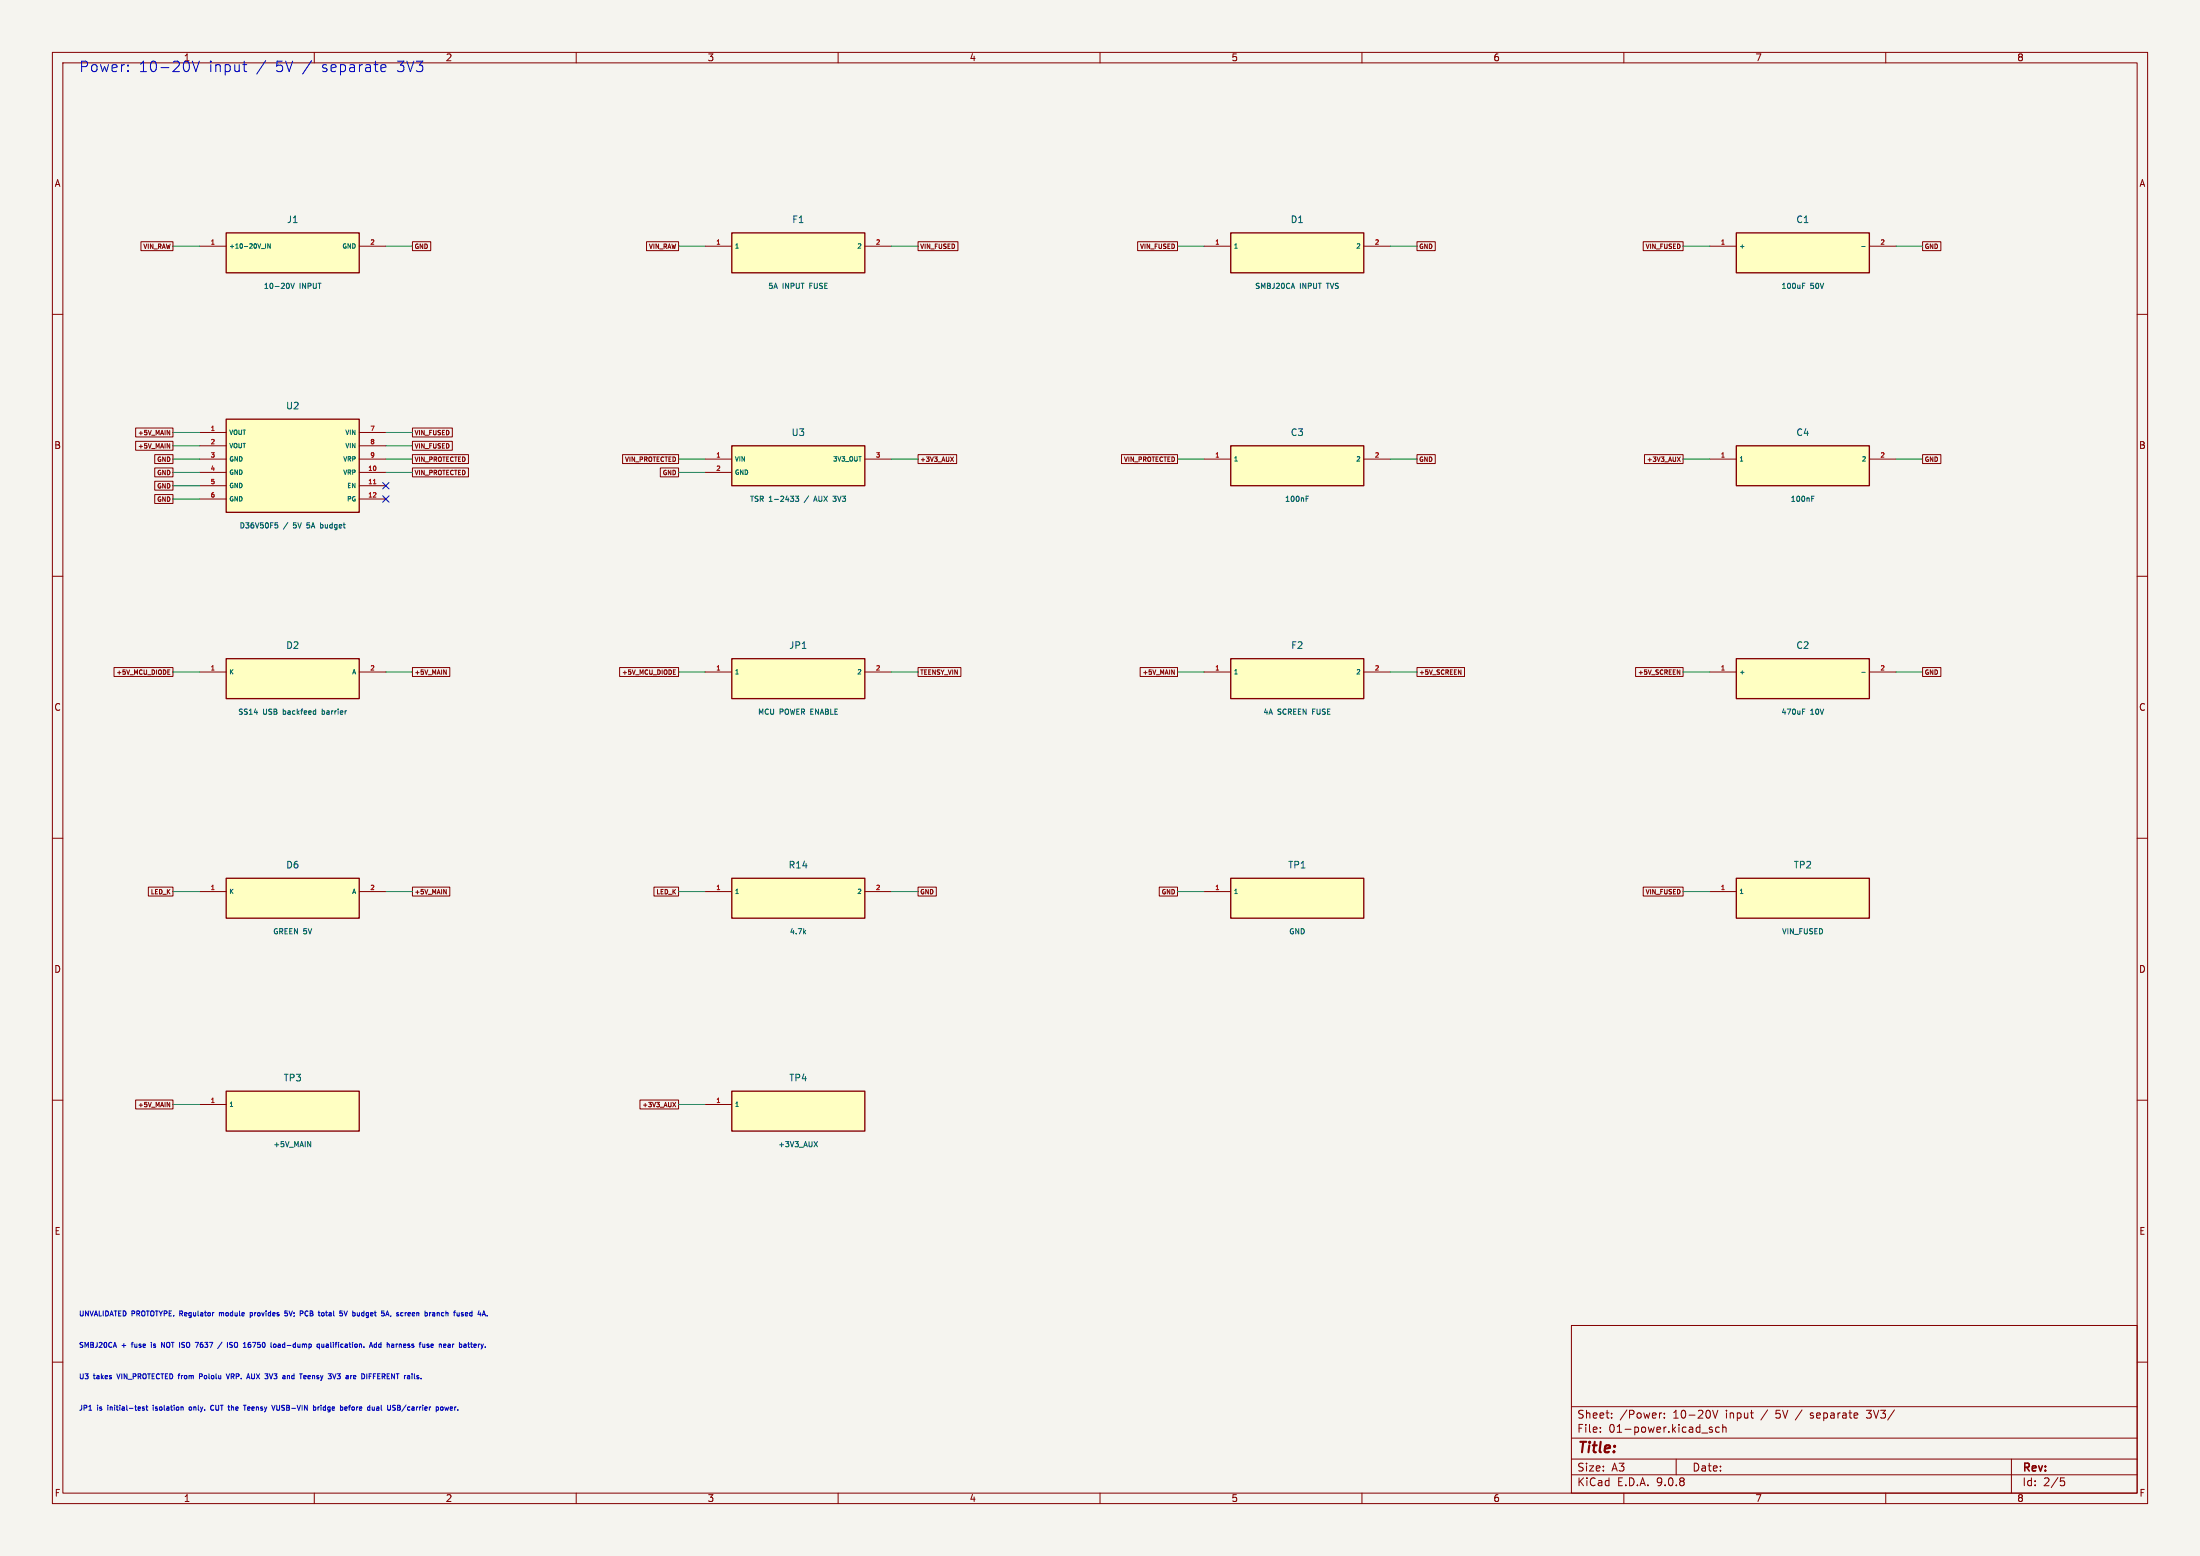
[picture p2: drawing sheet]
(kicad_sch (version 20250114) (generator "eeschema") (paper "A3")
(lib_symbols (symbol "Carrier:J1" (pin_names (offset 0.508)) (in_bom yes) (on_board yes)
 (property "Reference" "J" (at 0 6.35 0) (effects (font (size 1.27 1.27))))(property "Value" "10-20V INPUT" (at 0 -6.35 0) (effects (font (size 1.27 1.27))))(property "Footprint" "Racecar:TerminalBlock_Phoenix_MKDS-1,5-2-5.08_1x02_P5.08mm_Horizontal" (at 0 0 0) (effects (font (size 1.27 1.27)) (hide yes)))(property "Datasheet" "" (at 0 0 0) (effects (font (size 1.27 1.27)) (hide yes)))
 (symbol "J1_0_1" (rectangle (start -12.7 3.81) (end 12.7 -3.81) (stroke (width .254) (type default)) (fill (type background))))
 (symbol "J1_1_1" (pin passive line (at -17.78 1.27 0) (length 5.08) (name "+10-20V IN" (effects (font (size 0.85 0.85)))) (number "1" (effects (font (size 0.85 0.85)))))(pin passive line (at 17.78 1.27 180) (length 5.08) (name "GND" (effects (font (size 0.85 0.85)))) (number "2" (effects (font (size 0.85 0.85)))))))(symbol "Carrier:F1" (pin_names (offset 0.508)) (in_bom yes) (on_board yes)
 (property "Reference" "F" (at 0 6.35 0) (effects (font (size 1.27 1.27))))(property "Value" "5A INPUT FUSE" (at 0 -6.35 0) (effects (font (size 1.27 1.27))))(property "Footprint" "Racecar:Fuse_Littelfuse-NANO2-451_453" (at 0 0 0) (effects (font (size 1.27 1.27)) (hide yes)))(property "Datasheet" "" (at 0 0 0) (effects (font (size 1.27 1.27)) (hide yes)))
 (symbol "F1_0_1" (rectangle (start -12.7 3.81) (end 12.7 -3.81) (stroke (width .254) (type default)) (fill (type background))))
 (symbol "F1_1_1" (pin passive line (at -17.78 1.27 0) (length 5.08) (name "1" (effects (font (size 0.85 0.85)))) (number "1" (effects (font (size 0.85 0.85)))))(pin passive line (at 17.78 1.27 180) (length 5.08) (name "2" (effects (font (size 0.85 0.85)))) (number "2" (effects (font (size 0.85 0.85)))))))(symbol "Carrier:D1" (pin_names (offset 0.508)) (in_bom yes) (on_board yes)
 (property "Reference" "D" (at 0 6.35 0) (effects (font (size 1.27 1.27))))(property "Value" "SMBJ20CA INPUT TVS" (at 0 -6.35 0) (effects (font (size 1.27 1.27))))(property "Footprint" "Racecar:D_SMB" (at 0 0 0) (effects (font (size 1.27 1.27)) (hide yes)))(property "Datasheet" "" (at 0 0 0) (effects (font (size 1.27 1.27)) (hide yes)))
 (symbol "D1_0_1" (rectangle (start -12.7 3.81) (end 12.7 -3.81) (stroke (width .254) (type default)) (fill (type background))))
 (symbol "D1_1_1" (pin passive line (at -17.78 1.27 0) (length 5.08) (name "1" (effects (font (size 0.85 0.85)))) (number "1" (effects (font (size 0.85 0.85)))))(pin passive line (at 17.78 1.27 180) (length 5.08) (name "2" (effects (font (size 0.85 0.85)))) (number "2" (effects (font (size 0.85 0.85)))))))(symbol "Carrier:C1" (pin_names (offset 0.508)) (in_bom yes) (on_board yes)
 (property "Reference" "C" (at 0 6.35 0) (effects (font (size 1.27 1.27))))(property "Value" "100uF 50V" (at 0 -6.35 0) (effects (font (size 1.27 1.27))))(property "Footprint" "Racecar:CP_Radial_D8.0mm_P3.50mm" (at 0 0 0) (effects (font (size 1.27 1.27)) (hide yes)))(property "Datasheet" "" (at 0 0 0) (effects (font (size 1.27 1.27)) (hide yes)))
 (symbol "C1_0_1" (rectangle (start -12.7 3.81) (end 12.7 -3.81) (stroke (width .254) (type default)) (fill (type background))))
 (symbol "C1_1_1" (pin passive line (at -17.78 1.27 0) (length 5.08) (name "+" (effects (font (size 0.85 0.85)))) (number "1" (effects (font (size 0.85 0.85)))))(pin passive line (at 17.78 1.27 180) (length 5.08) (name "-" (effects (font (size 0.85 0.85)))) (number "2" (effects (font (size 0.85 0.85)))))))(symbol "Carrier:U2" (pin_names (offset 0.508)) (in_bom yes) (on_board yes)
 (property "Reference" "U" (at 0 11.43 0) (effects (font (size 1.27 1.27))))(property "Value" "D36V50F5 / 5V 5A budget" (at 0 -11.43 0) (effects (font (size 1.27 1.27))))(property "Footprint" "Racecar:Pololu_D36V50F5" (at 0 0 0) (effects (font (size 1.27 1.27)) (hide yes)))(property "Datasheet" "" (at 0 0 0) (effects (font (size 1.27 1.27)) (hide yes)))
 (symbol "U2_0_1" (rectangle (start -12.7 8.89) (end 12.7 -8.89) (stroke (width .254) (type default)) (fill (type background))))
 (symbol "U2_1_1" (pin passive line (at -17.78 6.3500000000000005 0) (length 5.08) (name "VOUT" (effects (font (size 0.85 0.85)))) (number "1" (effects (font (size 0.85 0.85)))))(pin passive line (at -17.78 3.8100000000000005 0) (length 5.08) (name "VOUT" (effects (font (size 0.85 0.85)))) (number "2" (effects (font (size 0.85 0.85)))))(pin passive line (at -17.78 1.2700000000000005 0) (length 5.08) (name "GND" (effects (font (size 0.85 0.85)))) (number "3" (effects (font (size 0.85 0.85)))))(pin passive line (at -17.78 -1.2699999999999996 0) (length 5.08) (name "GND" (effects (font (size 0.85 0.85)))) (number "4" (effects (font (size 0.85 0.85)))))(pin passive line (at -17.78 -3.8099999999999987 0) (length 5.08) (name "GND" (effects (font (size 0.85 0.85)))) (number "5" (effects (font (size 0.85 0.85)))))(pin passive line (at -17.78 -6.35 0) (length 5.08) (name "GND" (effects (font (size 0.85 0.85)))) (number "6" (effects (font (size 0.85 0.85)))))(pin passive line (at 17.78 6.3500000000000005 180) (length 5.08) (name "VIN" (effects (font (size 0.85 0.85)))) (number "7" (effects (font (size 0.85 0.85)))))(pin passive line (at 17.78 3.8100000000000005 180) (length 5.08) (name "VIN" (effects (font (size 0.85 0.85)))) (number "8" (effects (font (size 0.85 0.85)))))(pin passive line (at 17.78 1.2700000000000005 180) (length 5.08) (name "VRP" (effects (font (size 0.85 0.85)))) (number "9" (effects (font (size 0.85 0.85)))))(pin passive line (at 17.78 -1.2699999999999996 180) (length 5.08) (name "VRP" (effects (font (size 0.85 0.85)))) (number "10" (effects (font (size 0.85 0.85)))))(pin passive line (at 17.78 -3.8099999999999987 180) (length 5.08) (name "EN" (effects (font (size 0.85 0.85)))) (number "11" (effects (font (size 0.85 0.85)))))(pin passive line (at 17.78 -6.35 180) (length 5.08) (name "PG" (effects (font (size 0.85 0.85)))) (number "12" (effects (font (size 0.85 0.85)))))))(symbol "Carrier:U3" (pin_names (offset 0.508)) (in_bom yes) (on_board yes)
 (property "Reference" "U" (at 0 6.35 0) (effects (font (size 1.27 1.27))))(property "Value" "TSR 1-2433 / AUX 3V3" (at 0 -6.35 0) (effects (font (size 1.27 1.27))))(property "Footprint" "Racecar:Converter_DCDC_TRACO_TSR-1_THT" (at 0 0 0) (effects (font (size 1.27 1.27)) (hide yes)))(property "Datasheet" "" (at 0 0 0) (effects (font (size 1.27 1.27)) (hide yes)))
 (symbol "U3_0_1" (rectangle (start -12.7 3.81) (end 12.7 -3.81) (stroke (width .254) (type default)) (fill (type background))))
 (symbol "U3_1_1" (pin passive line (at -17.78 1.27 0) (length 5.08) (name "VIN" (effects (font (size 0.85 0.85)))) (number "1" (effects (font (size 0.85 0.85)))))(pin passive line (at -17.78 -1.27 0) (length 5.08) (name "GND" (effects (font (size 0.85 0.85)))) (number "2" (effects (font (size 0.85 0.85)))))(pin passive line (at 17.78 1.27 180) (length 5.08) (name "3V3 OUT" (effects (font (size 0.85 0.85)))) (number "3" (effects (font (size 0.85 0.85)))))))(symbol "Carrier:C3" (pin_names (offset 0.508)) (in_bom yes) (on_board yes)
 (property "Reference" "C" (at 0 6.35 0) (effects (font (size 1.27 1.27))))(property "Value" "100nF" (at 0 -6.35 0) (effects (font (size 1.27 1.27))))(property "Footprint" "Racecar:C_0805_2012Metric_Pad1.18x1.45mm_HandSolder" (at 0 0 0) (effects (font (size 1.27 1.27)) (hide yes)))(property "Datasheet" "" (at 0 0 0) (effects (font (size 1.27 1.27)) (hide yes)))
 (symbol "C3_0_1" (rectangle (start -12.7 3.81) (end 12.7 -3.81) (stroke (width .254) (type default)) (fill (type background))))
 (symbol "C3_1_1" (pin passive line (at -17.78 1.27 0) (length 5.08) (name "1" (effects (font (size 0.85 0.85)))) (number "1" (effects (font (size 0.85 0.85)))))(pin passive line (at 17.78 1.27 180) (length 5.08) (name "2" (effects (font (size 0.85 0.85)))) (number "2" (effects (font (size 0.85 0.85)))))))(symbol "Carrier:C4" (pin_names (offset 0.508)) (in_bom yes) (on_board yes)
 (property "Reference" "C" (at 0 6.35 0) (effects (font (size 1.27 1.27))))(property "Value" "100nF" (at 0 -6.35 0) (effects (font (size 1.27 1.27))))(property "Footprint" "Racecar:C_0805_2012Metric_Pad1.18x1.45mm_HandSolder" (at 0 0 0) (effects (font (size 1.27 1.27)) (hide yes)))(property "Datasheet" "" (at 0 0 0) (effects (font (size 1.27 1.27)) (hide yes)))
 (symbol "C4_0_1" (rectangle (start -12.7 3.81) (end 12.7 -3.81) (stroke (width .254) (type default)) (fill (type background))))
 (symbol "C4_1_1" (pin passive line (at -17.78 1.27 0) (length 5.08) (name "1" (effects (font (size 0.85 0.85)))) (number "1" (effects (font (size 0.85 0.85)))))(pin passive line (at 17.78 1.27 180) (length 5.08) (name "2" (effects (font (size 0.85 0.85)))) (number "2" (effects (font (size 0.85 0.85)))))))(symbol "Carrier:D2" (pin_names (offset 0.508)) (in_bom yes) (on_board yes)
 (property "Reference" "D" (at 0 6.35 0) (effects (font (size 1.27 1.27))))(property "Value" "SS14 USB backfeed barrier" (at 0 -6.35 0) (effects (font (size 1.27 1.27))))(property "Footprint" "Racecar:D_SMA" (at 0 0 0) (effects (font (size 1.27 1.27)) (hide yes)))(property "Datasheet" "" (at 0 0 0) (effects (font (size 1.27 1.27)) (hide yes)))
 (symbol "D2_0_1" (rectangle (start -12.7 3.81) (end 12.7 -3.81) (stroke (width .254) (type default)) (fill (type background))))
 (symbol "D2_1_1" (pin passive line (at -17.78 1.27 0) (length 5.08) (name "K" (effects (font (size 0.85 0.85)))) (number "1" (effects (font (size 0.85 0.85)))))(pin passive line (at 17.78 1.27 180) (length 5.08) (name "A" (effects (font (size 0.85 0.85)))) (number "2" (effects (font (size 0.85 0.85)))))))(symbol "Carrier:JP1" (pin_names (offset 0.508)) (in_bom yes) (on_board yes)
 (property "Reference" "JP" (at 0 6.35 0) (effects (font (size 1.27 1.27))))(property "Value" "MCU POWER ENABLE" (at 0 -6.35 0) (effects (font (size 1.27 1.27))))(property "Footprint" "Racecar:PinHeader_1x02_P2.54mm_Vertical" (at 0 0 0) (effects (font (size 1.27 1.27)) (hide yes)))(property "Datasheet" "" (at 0 0 0) (effects (font (size 1.27 1.27)) (hide yes)))
 (symbol "JP1_0_1" (rectangle (start -12.7 3.81) (end 12.7 -3.81) (stroke (width .254) (type default)) (fill (type background))))
 (symbol "JP1_1_1" (pin passive line (at -17.78 1.27 0) (length 5.08) (name "1" (effects (font (size 0.85 0.85)))) (number "1" (effects (font (size 0.85 0.85)))))(pin passive line (at 17.78 1.27 180) (length 5.08) (name "2" (effects (font (size 0.85 0.85)))) (number "2" (effects (font (size 0.85 0.85)))))))(symbol "Carrier:F2" (pin_names (offset 0.508)) (in_bom yes) (on_board yes)
 (property "Reference" "F" (at 0 6.35 0) (effects (font (size 1.27 1.27))))(property "Value" "4A SCREEN FUSE" (at 0 -6.35 0) (effects (font (size 1.27 1.27))))(property "Footprint" "Racecar:Fuse_Littelfuse-NANO2-451_453" (at 0 0 0) (effects (font (size 1.27 1.27)) (hide yes)))(property "Datasheet" "" (at 0 0 0) (effects (font (size 1.27 1.27)) (hide yes)))
 (symbol "F2_0_1" (rectangle (start -12.7 3.81) (end 12.7 -3.81) (stroke (width .254) (type default)) (fill (type background))))
 (symbol "F2_1_1" (pin passive line (at -17.78 1.27 0) (length 5.08) (name "1" (effects (font (size 0.85 0.85)))) (number "1" (effects (font (size 0.85 0.85)))))(pin passive line (at 17.78 1.27 180) (length 5.08) (name "2" (effects (font (size 0.85 0.85)))) (number "2" (effects (font (size 0.85 0.85)))))))(symbol "Carrier:C2" (pin_names (offset 0.508)) (in_bom yes) (on_board yes)
 (property "Reference" "C" (at 0 6.35 0) (effects (font (size 1.27 1.27))))(property "Value" "470uF 10V" (at 0 -6.35 0) (effects (font (size 1.27 1.27))))(property "Footprint" "Racecar:CP_Radial_D8.0mm_P3.50mm" (at 0 0 0) (effects (font (size 1.27 1.27)) (hide yes)))(property "Datasheet" "" (at 0 0 0) (effects (font (size 1.27 1.27)) (hide yes)))
 (symbol "C2_0_1" (rectangle (start -12.7 3.81) (end 12.7 -3.81) (stroke (width .254) (type default)) (fill (type background))))
 (symbol "C2_1_1" (pin passive line (at -17.78 1.27 0) (length 5.08) (name "+" (effects (font (size 0.85 0.85)))) (number "1" (effects (font (size 0.85 0.85)))))(pin passive line (at 17.78 1.27 180) (length 5.08) (name "-" (effects (font (size 0.85 0.85)))) (number "2" (effects (font (size 0.85 0.85)))))))(symbol "Carrier:D6" (pin_names (offset 0.508)) (in_bom yes) (on_board yes)
 (property "Reference" "D" (at 0 6.35 0) (effects (font (size 1.27 1.27))))(property "Value" "GREEN 5V" (at 0 -6.35 0) (effects (font (size 1.27 1.27))))(property "Footprint" "Racecar:LED_0805_2012Metric" (at 0 0 0) (effects (font (size 1.27 1.27)) (hide yes)))(property "Datasheet" "" (at 0 0 0) (effects (font (size 1.27 1.27)) (hide yes)))
 (symbol "D6_0_1" (rectangle (start -12.7 3.81) (end 12.7 -3.81) (stroke (width .254) (type default)) (fill (type background))))
 (symbol "D6_1_1" (pin passive line (at -17.78 1.27 0) (length 5.08) (name "K" (effects (font (size 0.85 0.85)))) (number "1" (effects (font (size 0.85 0.85)))))(pin passive line (at 17.78 1.27 180) (length 5.08) (name "A" (effects (font (size 0.85 0.85)))) (number "2" (effects (font (size 0.85 0.85)))))))(symbol "Carrier:R14" (pin_names (offset 0.508)) (in_bom yes) (on_board yes)
 (property "Reference" "R" (at 0 6.35 0) (effects (font (size 1.27 1.27))))(property "Value" "4.7k" (at 0 -6.35 0) (effects (font (size 1.27 1.27))))(property "Footprint" "Racecar:R_0805_2012Metric_Pad1.20x1.40mm_HandSolder" (at 0 0 0) (effects (font (size 1.27 1.27)) (hide yes)))(property "Datasheet" "" (at 0 0 0) (effects (font (size 1.27 1.27)) (hide yes)))
 (symbol "R14_0_1" (rectangle (start -12.7 3.81) (end 12.7 -3.81) (stroke (width .254) (type default)) (fill (type background))))
 (symbol "R14_1_1" (pin passive line (at -17.78 1.27 0) (length 5.08) (name "1" (effects (font (size 0.85 0.85)))) (number "1" (effects (font (size 0.85 0.85)))))(pin passive line (at 17.78 1.27 180) (length 5.08) (name "2" (effects (font (size 0.85 0.85)))) (number "2" (effects (font (size 0.85 0.85)))))))(symbol "Carrier:TP1" (pin_names (offset 0.508)) (in_bom yes) (on_board yes)
 (property "Reference" "TP" (at 0 6.35 0) (effects (font (size 1.27 1.27))))(property "Value" "GND" (at 0 -6.35 0) (effects (font (size 1.27 1.27))))(property "Footprint" "Racecar:TestPoint_THTPad_D2.0mm_Drill1.0mm" (at 0 0 0) (effects (font (size 1.27 1.27)) (hide yes)))(property "Datasheet" "" (at 0 0 0) (effects (font (size 1.27 1.27)) (hide yes)))
 (symbol "TP1_0_1" (rectangle (start -12.7 3.81) (end 12.7 -3.81) (stroke (width .254) (type default)) (fill (type background))))
 (symbol "TP1_1_1" (pin passive line (at -17.78 1.27 0) (length 5.08) (name "1" (effects (font (size 0.85 0.85)))) (number "1" (effects (font (size 0.85 0.85)))))))(symbol "Carrier:TP2" (pin_names (offset 0.508)) (in_bom yes) (on_board yes)
 (property "Reference" "TP" (at 0 6.35 0) (effects (font (size 1.27 1.27))))(property "Value" "VIN_FUSED" (at 0 -6.35 0) (effects (font (size 1.27 1.27))))(property "Footprint" "Racecar:TestPoint_THTPad_D2.0mm_Drill1.0mm" (at 0 0 0) (effects (font (size 1.27 1.27)) (hide yes)))(property "Datasheet" "" (at 0 0 0) (effects (font (size 1.27 1.27)) (hide yes)))
 (symbol "TP2_0_1" (rectangle (start -12.7 3.81) (end 12.7 -3.81) (stroke (width .254) (type default)) (fill (type background))))
 (symbol "TP2_1_1" (pin passive line (at -17.78 1.27 0) (length 5.08) (name "1" (effects (font (size 0.85 0.85)))) (number "1" (effects (font (size 0.85 0.85)))))))(symbol "Carrier:TP3" (pin_names (offset 0.508)) (in_bom yes) (on_board yes)
 (property "Reference" "TP" (at 0 6.35 0) (effects (font (size 1.27 1.27))))(property "Value" "+5V_MAIN" (at 0 -6.35 0) (effects (font (size 1.27 1.27))))(property "Footprint" "Racecar:TestPoint_THTPad_D2.0mm_Drill1.0mm" (at 0 0 0) (effects (font (size 1.27 1.27)) (hide yes)))(property "Datasheet" "" (at 0 0 0) (effects (font (size 1.27 1.27)) (hide yes)))
 (symbol "TP3_0_1" (rectangle (start -12.7 3.81) (end 12.7 -3.81) (stroke (width .254) (type default)) (fill (type background))))
 (symbol "TP3_1_1" (pin passive line (at -17.78 1.27 0) (length 5.08) (name "1" (effects (font (size 0.85 0.85)))) (number "1" (effects (font (size 0.85 0.85)))))))(symbol "Carrier:TP4" (pin_names (offset 0.508)) (in_bom yes) (on_board yes)
 (property "Reference" "TP" (at 0 6.35 0) (effects (font (size 1.27 1.27))))(property "Value" "+3V3_AUX" (at 0 -6.35 0) (effects (font (size 1.27 1.27))))(property "Footprint" "Racecar:TestPoint_THTPad_D2.0mm_Drill1.0mm" (at 0 0 0) (effects (font (size 1.27 1.27)) (hide yes)))(property "Datasheet" "" (at 0 0 0) (effects (font (size 1.27 1.27)) (hide yes)))
 (symbol "TP4_0_1" (rectangle (start -12.7 3.81) (end 12.7 -3.81) (stroke (width .254) (type default)) (fill (type background))))
 (symbol "TP4_1_1" (pin passive line (at -17.78 1.27 0) (length 5.08) (name "1" (effects (font (size 0.85 0.85)))) (number "1" (effects (font (size 0.85 0.85))))))))
(text "Power: 10-20V input / 5V / separate 3V3" (at 15 13 0) (effects (font (size 2 2)) (justify left)))
(symbol (lib_id "Carrier:J1") (at 55.88 48.26 0) (unit 1) (in_bom yes) (on_board yes) (dnp no) (property "Reference" "J1" (at 55.88 41.91 0) (effects (font (size 1.27 1.27))))(property "Value" "10-20V INPUT" (at 55.88 54.61 0) (effects (font (size 1.0 1.0))))(property "Footprint" "Racecar:TerminalBlock_Phoenix_MKDS-1,5-2-5.08_1x02_P5.08mm_Horizontal" (at 55.88 48.26 0) (effects (font (size 0.8 0.8)) (hide yes)))(property "Datasheet" "" (at 55.88 48.26 0) (effects (font (size 0.8 0.8)) (hide yes))))
(wire (pts (xy 38.1 46.989999999999995) (xy 33.02 46.989999999999995)) (stroke (width 0) (type default)))
(global_label "VIN_RAW" (shape passive) (at 33.02 46.989999999999995 180) (effects (font (size 0.85 0.85)) (justify right)))
(wire (pts (xy 73.66 46.989999999999995) (xy 78.74 46.989999999999995)) (stroke (width 0) (type default)))
(global_label "GND" (shape passive) (at 78.74 46.989999999999995 0) (effects (font (size 0.85 0.85)) (justify left)))
(symbol (lib_id "Carrier:F1") (at 152.4 48.26 0) (unit 1) (in_bom yes) (on_board yes) (dnp no) (property "Reference" "F1" (at 152.4 41.91 0) (effects (font (size 1.27 1.27))))(property "Value" "5A INPUT FUSE" (at 152.4 54.61 0) (effects (font (size 1.0 1.0))))(property "Footprint" "Racecar:Fuse_Littelfuse-NANO2-451_453" (at 152.4 48.26 0) (effects (font (size 0.8 0.8)) (hide yes)))(property "Datasheet" "" (at 152.4 48.26 0) (effects (font (size 0.8 0.8)) (hide yes))))
(wire (pts (xy 134.62 46.989999999999995) (xy 129.54 46.989999999999995)) (stroke (width 0) (type default)))
(global_label "VIN_RAW" (shape passive) (at 129.54 46.989999999999995 180) (effects (font (size 0.85 0.85)) (justify right)))
(wire (pts (xy 170.18 46.989999999999995) (xy 175.26000000000002 46.989999999999995)) (stroke (width 0) (type default)))
(global_label "VIN_FUSED" (shape passive) (at 175.26000000000002 46.989999999999995 0) (effects (font (size 0.85 0.85)) (justify left)))
(symbol (lib_id "Carrier:D1") (at 247.65 48.26 0) (unit 1) (in_bom yes) (on_board yes) (dnp no) (property "Reference" "D1" (at 247.65 41.91 0) (effects (font (size 1.27 1.27))))(property "Value" "SMBJ20CA INPUT TVS" (at 247.65 54.61 0) (effects (font (size 1.0 1.0))))(property "Footprint" "Racecar:D_SMB" (at 247.65 48.26 0) (effects (font (size 0.8 0.8)) (hide yes)))(property "Datasheet" "" (at 247.65 48.26 0) (effects (font (size 0.8 0.8)) (hide yes))))
(wire (pts (xy 229.87 46.989999999999995) (xy 224.79 46.989999999999995)) (stroke (width 0) (type default)))
(global_label "VIN_FUSED" (shape passive) (at 224.79 46.989999999999995 180) (effects (font (size 0.85 0.85)) (justify right)))
(wire (pts (xy 265.43 46.989999999999995) (xy 270.51 46.989999999999995)) (stroke (width 0) (type default)))
(global_label "GND" (shape passive) (at 270.51 46.989999999999995 0) (effects (font (size 0.85 0.85)) (justify left)))
(symbol (lib_id "Carrier:C1") (at 344.17 48.26 0) (unit 1) (in_bom yes) (on_board yes) (dnp no) (property "Reference" "C1" (at 344.17 41.91 0) (effects (font (size 1.27 1.27))))(property "Value" "100uF 50V" (at 344.17 54.61 0) (effects (font (size 1.0 1.0))))(property "Footprint" "Racecar:CP_Radial_D8.0mm_P3.50mm" (at 344.17 48.26 0) (effects (font (size 0.8 0.8)) (hide yes)))(property "Datasheet" "" (at 344.17 48.26 0) (effects (font (size 0.8 0.8)) (hide yes))))
(wire (pts (xy 326.39 46.989999999999995) (xy 321.31 46.989999999999995)) (stroke (width 0) (type default)))
(global_label "VIN_FUSED" (shape passive) (at 321.31 46.989999999999995 180) (effects (font (size 0.85 0.85)) (justify right)))
(wire (pts (xy 361.95000000000005 46.989999999999995) (xy 367.03000000000003 46.989999999999995)) (stroke (width 0) (type default)))
(global_label "GND" (shape passive) (at 367.03000000000003 46.989999999999995 0) (effects (font (size 0.85 0.85)) (justify left)))
(symbol (lib_id "Carrier:U2") (at 55.88 88.9 0) (unit 1) (in_bom yes) (on_board yes) (dnp no) (property "Reference" "U2" (at 55.88 77.47 0) (effects (font (size 1.27 1.27))))(property "Value" "D36V50F5 / 5V 5A budget" (at 55.88 100.33000000000001 0) (effects (font (size 1.0 1.0))))(property "Footprint" "Racecar:Pololu_D36V50F5" (at 55.88 88.9 0) (effects (font (size 0.8 0.8)) (hide yes)))(property "Datasheet" "" (at 55.88 88.9 0) (effects (font (size 0.8 0.8)) (hide yes))))
(wire (pts (xy 38.1 82.55000000000001) (xy 33.02 82.55000000000001)) (stroke (width 0) (type default)))
(global_label "+5V_MAIN" (shape passive) (at 33.02 82.55000000000001 180) (effects (font (size 0.85 0.85)) (justify right)))
(wire (pts (xy 38.1 85.09) (xy 33.02 85.09)) (stroke (width 0) (type default)))
(global_label "+5V_MAIN" (shape passive) (at 33.02 85.09 180) (effects (font (size 0.85 0.85)) (justify right)))
(wire (pts (xy 38.1 87.63000000000001) (xy 33.02 87.63000000000001)) (stroke (width 0) (type default)))
(global_label "GND" (shape passive) (at 33.02 87.63000000000001 180) (effects (font (size 0.85 0.85)) (justify right)))
(wire (pts (xy 38.1 90.17) (xy 33.02 90.17)) (stroke (width 0) (type default)))
(global_label "GND" (shape passive) (at 33.02 90.17 180) (effects (font (size 0.85 0.85)) (justify right)))
(wire (pts (xy 38.1 92.71000000000001) (xy 33.02 92.71000000000001)) (stroke (width 0) (type default)))
(global_label "GND" (shape passive) (at 33.02 92.71000000000001 180) (effects (font (size 0.85 0.85)) (justify right)))
(wire (pts (xy 38.1 95.25) (xy 33.02 95.25)) (stroke (width 0) (type default)))
(global_label "GND" (shape passive) (at 33.02 95.25 180) (effects (font (size 0.85 0.85)) (justify right)))
(wire (pts (xy 73.66 82.55000000000001) (xy 78.74 82.55000000000001)) (stroke (width 0) (type default)))
(global_label "VIN_FUSED" (shape passive) (at 78.74 82.55000000000001 0) (effects (font (size 0.85 0.85)) (justify left)))
(wire (pts (xy 73.66 85.09) (xy 78.74 85.09)) (stroke (width 0) (type default)))
(global_label "VIN_FUSED" (shape passive) (at 78.74 85.09 0) (effects (font (size 0.85 0.85)) (justify left)))
(wire (pts (xy 73.66 87.63000000000001) (xy 78.74 87.63000000000001)) (stroke (width 0) (type default)))
(global_label "VIN_PROTECTED" (shape passive) (at 78.74 87.63000000000001 0) (effects (font (size 0.85 0.85)) (justify left)))
(wire (pts (xy 73.66 90.17) (xy 78.74 90.17)) (stroke (width 0) (type default)))
(global_label "VIN_PROTECTED" (shape passive) (at 78.74 90.17 0) (effects (font (size 0.85 0.85)) (justify left)))
(no_connect (at 73.66 92.71000000000001))
(no_connect (at 73.66 95.25))
(symbol (lib_id "Carrier:U3") (at 152.4 88.9 0) (unit 1) (in_bom yes) (on_board yes) (dnp no) (property "Reference" "U3" (at 152.4 82.55 0) (effects (font (size 1.27 1.27))))(property "Value" "TSR 1-2433 / AUX 3V3" (at 152.4 95.25000000000001 0) (effects (font (size 1.0 1.0))))(property "Footprint" "Racecar:Converter_DCDC_TRACO_TSR-1_THT" (at 152.4 88.9 0) (effects (font (size 0.8 0.8)) (hide yes)))(property "Datasheet" "" (at 152.4 88.9 0) (effects (font (size 0.8 0.8)) (hide yes))))
(wire (pts (xy 134.62 87.63000000000001) (xy 129.54 87.63000000000001)) (stroke (width 0) (type default)))
(global_label "VIN_PROTECTED" (shape passive) (at 129.54 87.63000000000001 180) (effects (font (size 0.85 0.85)) (justify right)))
(wire (pts (xy 134.62 90.17) (xy 129.54 90.17)) (stroke (width 0) (type default)))
(global_label "GND" (shape passive) (at 129.54 90.17 180) (effects (font (size 0.85 0.85)) (justify right)))
(wire (pts (xy 170.18 87.63000000000001) (xy 175.26000000000002 87.63000000000001)) (stroke (width 0) (type default)))
(global_label "+3V3_AUX" (shape passive) (at 175.26000000000002 87.63000000000001 0) (effects (font (size 0.85 0.85)) (justify left)))
(symbol (lib_id "Carrier:C3") (at 247.65 88.9 0) (unit 1) (in_bom yes) (on_board yes) (dnp no) (property "Reference" "C3" (at 247.65 82.55 0) (effects (font (size 1.27 1.27))))(property "Value" "100nF" (at 247.65 95.25000000000001 0) (effects (font (size 1.0 1.0))))(property "Footprint" "Racecar:C_0805_2012Metric_Pad1.18x1.45mm_HandSolder" (at 247.65 88.9 0) (effects (font (size 0.8 0.8)) (hide yes)))(property "Datasheet" "" (at 247.65 88.9 0) (effects (font (size 0.8 0.8)) (hide yes))))
(wire (pts (xy 229.87 87.63000000000001) (xy 224.79 87.63000000000001)) (stroke (width 0) (type default)))
(global_label "VIN_PROTECTED" (shape passive) (at 224.79 87.63000000000001 180) (effects (font (size 0.85 0.85)) (justify right)))
(wire (pts (xy 265.43 87.63000000000001) (xy 270.51 87.63000000000001)) (stroke (width 0) (type default)))
(global_label "GND" (shape passive) (at 270.51 87.63000000000001 0) (effects (font (size 0.85 0.85)) (justify left)))
(symbol (lib_id "Carrier:C4") (at 344.17 88.9 0) (unit 1) (in_bom yes) (on_board yes) (dnp no) (property "Reference" "C4" (at 344.17 82.55 0) (effects (font (size 1.27 1.27))))(property "Value" "100nF" (at 344.17 95.25000000000001 0) (effects (font (size 1.0 1.0))))(property "Footprint" "Racecar:C_0805_2012Metric_Pad1.18x1.45mm_HandSolder" (at 344.17 88.9 0) (effects (font (size 0.8 0.8)) (hide yes)))(property "Datasheet" "" (at 344.17 88.9 0) (effects (font (size 0.8 0.8)) (hide yes))))
(wire (pts (xy 326.39 87.63000000000001) (xy 321.31 87.63000000000001)) (stroke (width 0) (type default)))
(global_label "+3V3_AUX" (shape passive) (at 321.31 87.63000000000001 180) (effects (font (size 0.85 0.85)) (justify right)))
(wire (pts (xy 361.95000000000005 87.63000000000001) (xy 367.03000000000003 87.63000000000001)) (stroke (width 0) (type default)))
(global_label "GND" (shape passive) (at 367.03000000000003 87.63000000000001 0) (effects (font (size 0.85 0.85)) (justify left)))
(symbol (lib_id "Carrier:D2") (at 55.88 129.54 0) (unit 1) (in_bom yes) (on_board yes) (dnp no) (property "Reference" "D2" (at 55.88 123.18999999999998 0) (effects (font (size 1.27 1.27))))(property "Value" "SS14 USB backfeed barrier" (at 55.88 135.89 0) (effects (font (size 1.0 1.0))))(property "Footprint" "Racecar:D_SMA" (at 55.88 129.54 0) (effects (font (size 0.8 0.8)) (hide yes)))(property "Datasheet" "" (at 55.88 129.54 0) (effects (font (size 0.8 0.8)) (hide yes))))
(wire (pts (xy 38.1 128.26999999999998) (xy 33.02 128.26999999999998)) (stroke (width 0) (type default)))
(global_label "+5V_MCU_DIODE" (shape passive) (at 33.02 128.26999999999998 180) (effects (font (size 0.85 0.85)) (justify right)))
(wire (pts (xy 73.66 128.26999999999998) (xy 78.74 128.26999999999998)) (stroke (width 0) (type default)))
(global_label "+5V_MAIN" (shape passive) (at 78.74 128.26999999999998 0) (effects (font (size 0.85 0.85)) (justify left)))
(symbol (lib_id "Carrier:JP1") (at 152.4 129.54 0) (unit 1) (in_bom yes) (on_board yes) (dnp no) (property "Reference" "JP1" (at 152.4 123.18999999999998 0) (effects (font (size 1.27 1.27))))(property "Value" "MCU POWER ENABLE" (at 152.4 135.89 0) (effects (font (size 1.0 1.0))))(property "Footprint" "Racecar:PinHeader_1x02_P2.54mm_Vertical" (at 152.4 129.54 0) (effects (font (size 0.8 0.8)) (hide yes)))(property "Datasheet" "" (at 152.4 129.54 0) (effects (font (size 0.8 0.8)) (hide yes))))
(wire (pts (xy 134.62 128.26999999999998) (xy 129.54 128.26999999999998)) (stroke (width 0) (type default)))
(global_label "+5V_MCU_DIODE" (shape passive) (at 129.54 128.26999999999998 180) (effects (font (size 0.85 0.85)) (justify right)))
(wire (pts (xy 170.18 128.26999999999998) (xy 175.26000000000002 128.26999999999998)) (stroke (width 0) (type default)))
(global_label "TEENSY_VIN" (shape passive) (at 175.26000000000002 128.26999999999998 0) (effects (font (size 0.85 0.85)) (justify left)))
(symbol (lib_id "Carrier:F2") (at 247.65 129.54 0) (unit 1) (in_bom yes) (on_board yes) (dnp no) (property "Reference" "F2" (at 247.65 123.18999999999998 0) (effects (font (size 1.27 1.27))))(property "Value" "4A SCREEN FUSE" (at 247.65 135.89 0) (effects (font (size 1.0 1.0))))(property "Footprint" "Racecar:Fuse_Littelfuse-NANO2-451_453" (at 247.65 129.54 0) (effects (font (size 0.8 0.8)) (hide yes)))(property "Datasheet" "" (at 247.65 129.54 0) (effects (font (size 0.8 0.8)) (hide yes))))
(wire (pts (xy 229.87 128.26999999999998) (xy 224.79 128.26999999999998)) (stroke (width 0) (type default)))
(global_label "+5V_MAIN" (shape passive) (at 224.79 128.26999999999998 180) (effects (font (size 0.85 0.85)) (justify right)))
(wire (pts (xy 265.43 128.26999999999998) (xy 270.51 128.26999999999998)) (stroke (width 0) (type default)))
(global_label "+5V_SCREEN" (shape passive) (at 270.51 128.26999999999998 0) (effects (font (size 0.85 0.85)) (justify left)))
(symbol (lib_id "Carrier:C2") (at 344.17 129.54 0) (unit 1) (in_bom yes) (on_board yes) (dnp no) (property "Reference" "C2" (at 344.17 123.18999999999998 0) (effects (font (size 1.27 1.27))))(property "Value" "470uF 10V" (at 344.17 135.89 0) (effects (font (size 1.0 1.0))))(property "Footprint" "Racecar:CP_Radial_D8.0mm_P3.50mm" (at 344.17 129.54 0) (effects (font (size 0.8 0.8)) (hide yes)))(property "Datasheet" "" (at 344.17 129.54 0) (effects (font (size 0.8 0.8)) (hide yes))))
(wire (pts (xy 326.39 128.26999999999998) (xy 321.31 128.26999999999998)) (stroke (width 0) (type default)))
(global_label "+5V_SCREEN" (shape passive) (at 321.31 128.26999999999998 180) (effects (font (size 0.85 0.85)) (justify right)))
(wire (pts (xy 361.95000000000005 128.26999999999998) (xy 367.03000000000003 128.26999999999998)) (stroke (width 0) (type default)))
(global_label "GND" (shape passive) (at 367.03000000000003 128.26999999999998 0) (effects (font (size 0.85 0.85)) (justify left)))
(symbol (lib_id "Carrier:D6") (at 55.88 171.45 0) (unit 1) (in_bom yes) (on_board yes) (dnp no) (property "Reference" "D6" (at 55.88 165.1 0) (effects (font (size 1.27 1.27))))(property "Value" "GREEN 5V" (at 55.88 177.79999999999998 0) (effects (font (size 1.0 1.0))))(property "Footprint" "Racecar:LED_0805_2012Metric" (at 55.88 171.45 0) (effects (font (size 0.8 0.8)) (hide yes)))(property "Datasheet" "" (at 55.88 171.45 0) (effects (font (size 0.8 0.8)) (hide yes))))
(wire (pts (xy 38.1 170.17999999999998) (xy 33.02 170.17999999999998)) (stroke (width 0) (type default)))
(global_label "LED_K" (shape passive) (at 33.02 170.17999999999998 180) (effects (font (size 0.85 0.85)) (justify right)))
(wire (pts (xy 73.66 170.17999999999998) (xy 78.74 170.17999999999998)) (stroke (width 0) (type default)))
(global_label "+5V_MAIN" (shape passive) (at 78.74 170.17999999999998 0) (effects (font (size 0.85 0.85)) (justify left)))
(symbol (lib_id "Carrier:R14") (at 152.4 171.45 0) (unit 1) (in_bom yes) (on_board yes) (dnp no) (property "Reference" "R14" (at 152.4 165.1 0) (effects (font (size 1.27 1.27))))(property "Value" "4.7k" (at 152.4 177.79999999999998 0) (effects (font (size 1.0 1.0))))(property "Footprint" "Racecar:R_0805_2012Metric_Pad1.20x1.40mm_HandSolder" (at 152.4 171.45 0) (effects (font (size 0.8 0.8)) (hide yes)))(property "Datasheet" "" (at 152.4 171.45 0) (effects (font (size 0.8 0.8)) (hide yes))))
(wire (pts (xy 134.62 170.17999999999998) (xy 129.54 170.17999999999998)) (stroke (width 0) (type default)))
(global_label "LED_K" (shape passive) (at 129.54 170.17999999999998 180) (effects (font (size 0.85 0.85)) (justify right)))
(wire (pts (xy 170.18 170.17999999999998) (xy 175.26000000000002 170.17999999999998)) (stroke (width 0) (type default)))
(global_label "GND" (shape passive) (at 175.26000000000002 170.17999999999998 0) (effects (font (size 0.85 0.85)) (justify left)))
(symbol (lib_id "Carrier:TP1") (at 247.65 171.45 0) (unit 1) (in_bom yes) (on_board yes) (dnp no) (property "Reference" "TP1" (at 247.65 165.1 0) (effects (font (size 1.27 1.27))))(property "Value" "GND" (at 247.65 177.79999999999998 0) (effects (font (size 1.0 1.0))))(property "Footprint" "Racecar:TestPoint_THTPad_D2.0mm_Drill1.0mm" (at 247.65 171.45 0) (effects (font (size 0.8 0.8)) (hide yes)))(property "Datasheet" "" (at 247.65 171.45 0) (effects (font (size 0.8 0.8)) (hide yes))))
(wire (pts (xy 229.87 170.17999999999998) (xy 224.79 170.17999999999998)) (stroke (width 0) (type default)))
(global_label "GND" (shape passive) (at 224.79 170.17999999999998 180) (effects (font (size 0.85 0.85)) (justify right)))
(symbol (lib_id "Carrier:TP2") (at 344.17 171.45 0) (unit 1) (in_bom yes) (on_board yes) (dnp no) (property "Reference" "TP2" (at 344.17 165.1 0) (effects (font (size 1.27 1.27))))(property "Value" "VIN_FUSED" (at 344.17 177.79999999999998 0) (effects (font (size 1.0 1.0))))(property "Footprint" "Racecar:TestPoint_THTPad_D2.0mm_Drill1.0mm" (at 344.17 171.45 0) (effects (font (size 0.8 0.8)) (hide yes)))(property "Datasheet" "" (at 344.17 171.45 0) (effects (font (size 0.8 0.8)) (hide yes))))
(wire (pts (xy 326.39 170.17999999999998) (xy 321.31 170.17999999999998)) (stroke (width 0) (type default)))
(global_label "VIN_FUSED" (shape passive) (at 321.31 170.17999999999998 180) (effects (font (size 0.85 0.85)) (justify right)))
(symbol (lib_id "Carrier:TP3") (at 55.88 212.09 0) (unit 1) (in_bom yes) (on_board yes) (dnp no) (property "Reference" "TP3" (at 55.88 205.74 0) (effects (font (size 1.27 1.27))))(property "Value" "+5V_MAIN" (at 55.88 218.44 0) (effects (font (size 1.0 1.0))))(property "Footprint" "Racecar:TestPoint_THTPad_D2.0mm_Drill1.0mm" (at 55.88 212.09 0) (effects (font (size 0.8 0.8)) (hide yes)))(property "Datasheet" "" (at 55.88 212.09 0) (effects (font (size 0.8 0.8)) (hide yes))))
(wire (pts (xy 38.1 210.82) (xy 33.02 210.82)) (stroke (width 0) (type default)))
(global_label "+5V_MAIN" (shape passive) (at 33.02 210.82 180) (effects (font (size 0.85 0.85)) (justify right)))
(symbol (lib_id "Carrier:TP4") (at 152.4 212.09 0) (unit 1) (in_bom yes) (on_board yes) (dnp no) (property "Reference" "TP4" (at 152.4 205.74 0) (effects (font (size 1.27 1.27))))(property "Value" "+3V3_AUX" (at 152.4 218.44 0) (effects (font (size 1.0 1.0))))(property "Footprint" "Racecar:TestPoint_THTPad_D2.0mm_Drill1.0mm" (at 152.4 212.09 0) (effects (font (size 0.8 0.8)) (hide yes)))(property "Datasheet" "" (at 152.4 212.09 0) (effects (font (size 0.8 0.8)) (hide yes))))
(wire (pts (xy 134.62 210.82) (xy 129.54 210.82)) (stroke (width 0) (type default)))
(global_label "+3V3_AUX" (shape passive) (at 129.54 210.82 180) (effects (font (size 0.85 0.85)) (justify right)))
(text "UNVALIDATED PROTOTYPE. Regulator module provides 5V; PCB total 5V budget 5A, screen branch fused 4A." (at 15 251 0) (effects (font (size 0.95 0.95)) (justify left)))
(text "SMBJ20CA + fuse is NOT ISO 7637 / ISO 16750 load-dump qualification. Add harness fuse near battery." (at 15 257 0) (effects (font (size 0.95 0.95)) (justify left)))
(text "U3 takes VIN_PROTECTED from Pololu VRP. AUX 3V3 and Teensy 3V3 are DIFFERENT rails." (at 15 263 0) (effects (font (size 0.95 0.95)) (justify left)))
(text "JP1 is initial-test isolation only. CUT the Teensy VUSB-VIN bridge before dual USB/carrier power." (at 15 269 0) (effects (font (size 0.95 0.95)) (justify left))))
